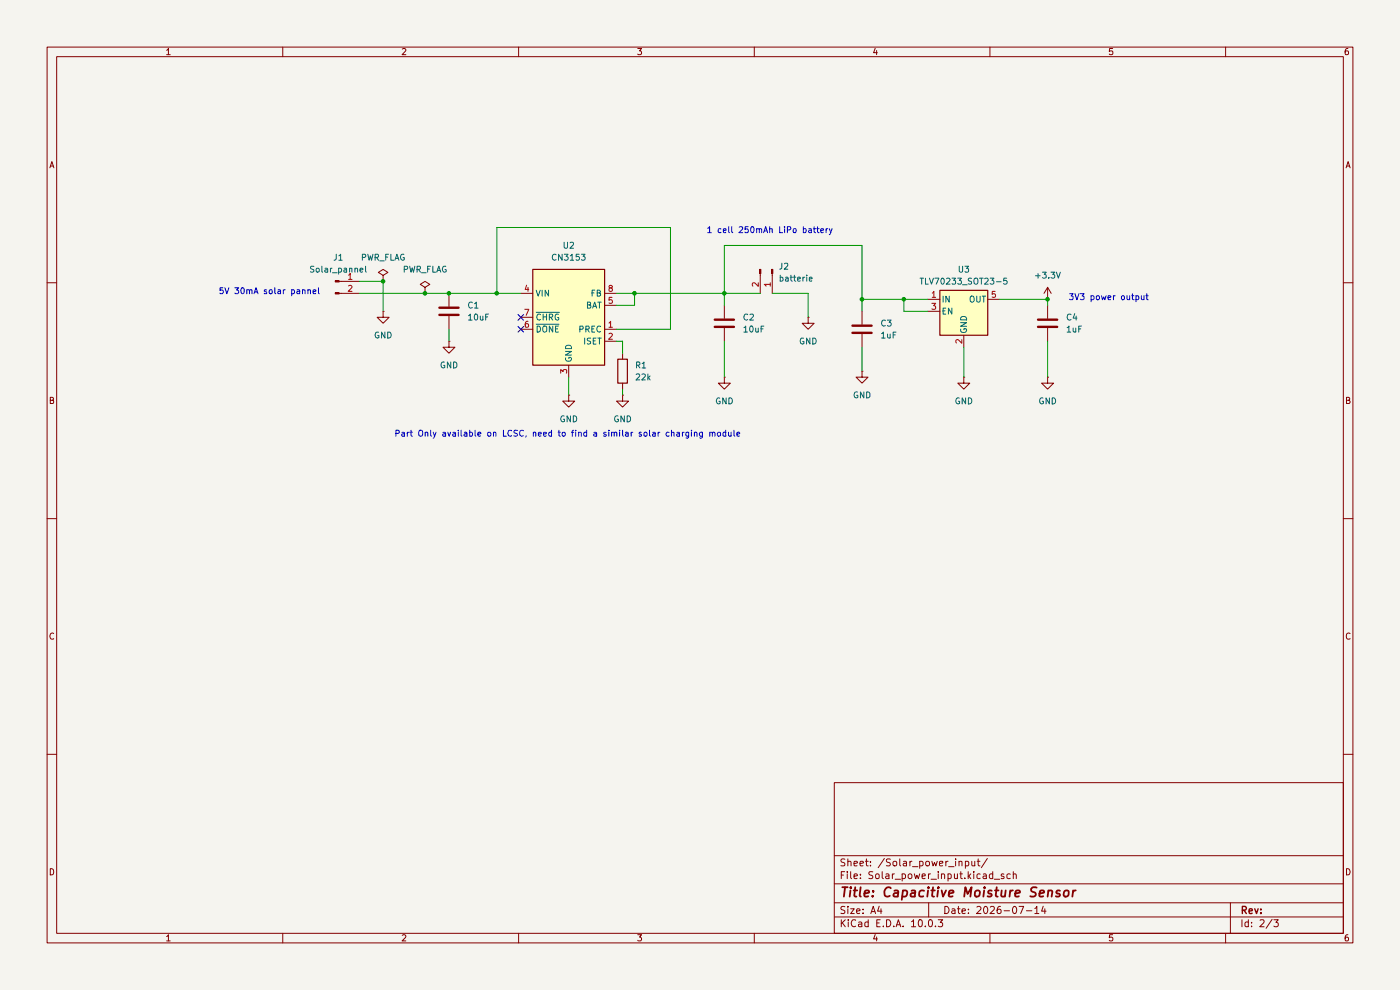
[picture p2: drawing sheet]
(kicad_sch
 (version 20260306)
 (generator "eeschema")
 (generator_version "10.0")
 (paper "A4")
 (title_block
  (title "Capacitive Moisture Sensor")
  (date "2026-07-14"))
 (lib_symbols
  (symbol "Connector:Conn_01x02_Pin"
   (pin_names
    (offset 1.016) (hide yes)) (exclude_from_sim no) (in_bom yes) (on_board yes)
   (in_pos_files yes)
   (duplicate_pin_numbers_are_jumpers no)
   (property "Reference" "J" (at 0 2.54 0) (show_name no) (do_not_autoplace no) (effects (font (size 1.27 1.27))))
   (property "Value" "Conn_01x02_Pin" (at 0 -5.08 0) (show_name no) (do_not_autoplace no) (effects (font (size 1.27 1.27))))
   (property "Footprint" "" (at 0 0 0) (show_name no) (do_not_autoplace no) (hide yes) (effects (font (size 1.27 1.27))))
   (property "Datasheet" "" (at 0 0 0) (show_name no) (do_not_autoplace no) (hide yes) (effects (font (size 1.27 1.27))))
   (property "Description" "Generic connector, single row, 01x02, script generated" (at 0 0 0) (show_name no) (do_not_autoplace no) (hide yes) (effects (font (size 1.27 1.27))))
   (property "ki_locked" "" (at 0 0 0) (show_name no) (do_not_autoplace no) (effects (font (size 1.27 1.27))))
   (symbol "Conn_01x02_Pin_1_1"
    (rectangle (start 0.8636 0.127) (end 0 -0.127) (stroke (width 0.1524) (type default)) (fill (type outline)))
    (rectangle (start 0.8636 -2.413) (end 0 -2.667) (stroke (width 0.1524) (type default)) (fill (type outline)))
    (polyline (pts (xy 1.27 0) (xy 0.8636 0)) (stroke (width 0.1524) (type default)) (fill (type none)))
    (polyline (pts (xy 1.27 -2.54) (xy 0.8636 -2.54)) (stroke (width 0.1524) (type default)) (fill (type none)))
    (pin passive line (at 5.08 0 180) (length 3.81) (name "Pin_1" (effects (font (size 1.27 1.27)))) (number "1" (effects (font (size 1.27 1.27)))))
    (pin passive line (at 5.08 -2.54 180) (length 3.81) (name "Pin_2" (effects (font (size 1.27 1.27)))) (number "2" (effects (font (size 1.27 1.27))))))
   (embedded_fonts no))
  (symbol "Device:C"
   (pin_numbers (hide yes))
   (pin_names
    (offset 0.254)) (exclude_from_sim no) (in_bom yes) (on_board yes)
   (in_pos_files yes)
   (duplicate_pin_numbers_are_jumpers no)
   (property "Reference" "C" (at 0.635 2.54 0) (show_name no) (do_not_autoplace no) (effects (font (size 1.27 1.27)) (justify left)))
   (property "Value" "C" (at 0.635 -2.54 0) (show_name no) (do_not_autoplace no) (effects (font (size 1.27 1.27)) (justify left)))
   (property "Footprint" "" (at 0.9652 -3.81 0) (show_name no) (do_not_autoplace no) (hide yes) (effects (font (size 1.27 1.27))))
   (property "Datasheet" "" (at 0 0 0) (show_name no) (do_not_autoplace no) (hide yes) (effects (font (size 1.27 1.27))))
   (property "Description" "Unpolarized capacitor" (at 0 0 0) (show_name no) (do_not_autoplace no) (hide yes) (effects (font (size 1.27 1.27))))
   (symbol "C_0_1"
    (polyline (pts (xy -2.032 0.762) (xy 2.032 0.762)) (stroke (width 0.508) (type default)) (fill (type none)))
    (polyline (pts (xy -2.032 -0.762) (xy 2.032 -0.762)) (stroke (width 0.508) (type default)) (fill (type none))))
   (symbol "C_1_1"
    (pin passive line (at 0 3.81 270) (length 2.794) (name "" (effects (font (size 1.27 1.27)))) (number "1" (effects (font (size 1.27 1.27)))))
    (pin passive line (at 0 -3.81 90) (length 2.794) (name "" (effects (font (size 1.27 1.27)))) (number "2" (effects (font (size 1.27 1.27))))))
   (embedded_fonts no))
  (symbol "Device:R"
   (pin_numbers (hide yes))
   (pin_names
    (offset 0)) (exclude_from_sim no) (in_bom yes) (on_board yes)
   (in_pos_files yes)
   (duplicate_pin_numbers_are_jumpers no)
   (property "Reference" "R" (at 2.032 0 90) (show_name no) (do_not_autoplace no) (effects (font (size 1.27 1.27))))
   (property "Value" "R" (at 0 0 90) (show_name no) (do_not_autoplace no) (effects (font (size 1.27 1.27))))
   (property "Footprint" "" (at -1.778 0 90) (show_name no) (do_not_autoplace no) (hide yes) (effects (font (size 1.27 1.27))))
   (property "Datasheet" "" (at 0 0 0) (show_name no) (do_not_autoplace no) (hide yes) (effects (font (size 1.27 1.27))))
   (property "Description" "Resistor" (at 0 0 0) (show_name no) (do_not_autoplace no) (hide yes) (effects (font (size 1.27 1.27))))
   (symbol "R_0_1"
    (rectangle (start -1.016 -2.54) (end 1.016 2.54) (stroke (width 0.254) (type default)) (fill (type none))))
   (symbol "R_1_1"
    (pin passive line (at 0 3.81 270) (length 1.27) (name "" (effects (font (size 1.27 1.27)))) (number "1" (effects (font (size 1.27 1.27)))))
    (pin passive line (at 0 -3.81 90) (length 1.27) (name "" (effects (font (size 1.27 1.27)))) (number "2" (effects (font (size 1.27 1.27))))))
   (embedded_fonts no))
  (symbol "Personal_Lib:CN3153" (exclude_from_sim no) (in_bom yes) (on_board yes)
   (in_pos_files yes)
   (duplicate_pin_numbers_are_jumpers no)
   (property "Reference" "U2" (at 0 19.05 0) (show_name no) (do_not_autoplace no) (effects (font (size 1.27 1.27))))
   (property "Value" "CN3153" (at 0 16.51 0) (show_name no) (do_not_autoplace no) (effects (font (size 1.27 1.27))))
   (property "Footprint" "Package_SO:SOIC-8-1EP_3.9x4.9mm_P1.27mm_EP2.41x3.3mm_ThermalVias" (at 1.524 -20.32 0) (show_name no) (do_not_autoplace no) (hide yes) (effects (font (size 1.27 1.27))))
   (property "Datasheet" "" (at 0 0 0) (show_name no) (do_not_autoplace no) (hide yes) (effects (font (size 1.27 1.27))))
   (property "Description" "" (at 0 0 0) (show_name no) (do_not_autoplace no) (hide yes) (effects (font (size 1.27 1.27))))
   (symbol "CN3153_0_1"
    (rectangle (start -7.62 13.97) (end 7.62 -6.35) (stroke (width 0.254) (type default)) (fill (type background))))
   (symbol "CN3153_1_1"
    (pin input line (at 10.16 1.27 180) (length 2.54) (name "PREC" (effects (font (size 1.27 1.27)))) (number "1" (effects (font (size 1.27 1.27)))))
    (pin input line (at 10.16 -1.27 180) (length 2.54) (name "ISET" (effects (font (size 1.27 1.27)))) (number "2" (effects (font (size 1.27 1.27)))))
    (pin power_in line (at 0 -8.89 90) (length 2.54) (name "GND" (effects (font (size 1.27 1.27)))) (number "3" (effects (font (size 1.27 1.27)))))
    (pin power_in line (at -10.16 8.89 0) (length 2.54) (name "VIN" (effects (font (size 1.27 1.27)))) (number "4" (effects (font (size 1.27 1.27)))))
    (pin power_out line (at 10.16 6.35 180) (length 2.54) (name "BAT" (effects (font (size 1.27 1.27)))) (number "5" (effects (font (size 1.27 1.27)))))
    (pin open_collector line (at -10.16 1.27 0) (length 2.54) (name "~{DONE}" (effects (font (size 1.27 1.27)))) (number "6" (effects (font (size 1.27 1.27)))))
    (pin open_collector line (at -10.16 3.81 0) (length 2.54) (name "~{CHRG}" (effects (font (size 1.27 1.27)))) (number "7" (effects (font (size 1.27 1.27)))))
    (pin input line (at 10.16 8.89 180) (length 2.54) (name "FB" (effects (font (size 1.27 1.27)))) (number "8" (effects (font (size 1.27 1.27)))))
    (pin passive line (at 0 -8.89 90) (length 2.54) (hide yes) (name "GND" (effects (font (size 1.27 1.27)))) (number "9" (effects (font (size 1.27 1.27))))))
   (embedded_fonts no))
  (symbol "Regulator_Linear:TLV70233_SOT23-5"
   (pin_names
    (offset 0.254)) (exclude_from_sim no) (in_bom yes) (on_board yes)
   (in_pos_files yes)
   (duplicate_pin_numbers_are_jumpers no)
   (property "Reference" "U" (at -3.81 5.715 0) (show_name no) (do_not_autoplace no) (effects (font (size 1.27 1.27))))
   (property "Value" "TLV70233_SOT23-5" (at 0 5.715 0) (show_name no) (do_not_autoplace no) (effects (font (size 1.27 1.27)) (justify left)))
   (property "Footprint" "Package_TO_SOT_SMD:SOT-23-5" (at 0 8.255 0) (show_name no) (do_not_autoplace no) (hide yes) (effects (font (size 1.27 1.27)
    (italic yes))))
   (property "Datasheet" "http://www.ti.com/lit/ds/symlink/tlv702.pdf" (at 0 1.27 0) (show_name no) (do_not_autoplace no) (hide yes) (effects (font (size 1.27 1.27))))
   (property "Description" "300mA Low Dropout Voltage Regulator, Fixed Output 3.3V, SOT-23-5" (at 0 0 0) (show_name no) (do_not_autoplace no) (hide yes) (effects (font (size 1.27 1.27))))
   (symbol "TLV70233_SOT23-5_0_1"
    (rectangle (start -5.08 4.445) (end 5.08 -5.08) (stroke (width 0.254) (type default)) (fill (type background))))
   (symbol "TLV70233_SOT23-5_1_1"
    (pin power_in line (at -7.62 2.54 0) (length 2.54) (name "IN" (effects (font (size 1.27 1.27)))) (number "1" (effects (font (size 1.27 1.27)))))
    (pin power_in line (at 0 -7.62 90) (length 2.54) (name "GND" (effects (font (size 1.27 1.27)))) (number "2" (effects (font (size 1.27 1.27)))))
    (pin input line (at -7.62 0 0) (length 2.54) (name "EN" (effects (font (size 1.27 1.27)))) (number "3" (effects (font (size 1.27 1.27)))))
    (pin no_connect line (at 5.08 0 180) (length 2.54) (hide yes) (name "NC" (effects (font (size 1.27 1.27)))) (number "4" (effects (font (size 1.27 1.27)))))
    (pin power_out line (at 7.62 2.54 180) (length 2.54) (name "OUT" (effects (font (size 1.27 1.27)))) (number "5" (effects (font (size 1.27 1.27))))))
   (embedded_fonts no))
  (symbol "power:+3.3V"
   (power global)
   (pin_numbers (hide yes))
   (pin_names
    (offset 0) (hide yes)) (exclude_from_sim no) (in_bom yes) (on_board yes)
   (in_pos_files yes)
   (duplicate_pin_numbers_are_jumpers no)
   (property "Reference" "#PWR" (at 0 -3.81 0) (show_name no) (do_not_autoplace no) (hide yes) (effects (font (size 1.27 1.27))))
   (property "Value" "+3.3V" (at 0 3.556 0) (show_name no) (do_not_autoplace no) (effects (font (size 1.27 1.27))))
   (property "Footprint" "" (at 0 0 0) (show_name no) (do_not_autoplace no) (hide yes) (effects (font (size 1.27 1.27))))
   (property "Datasheet" "" (at 0 0 0) (show_name no) (do_not_autoplace no) (hide yes) (effects (font (size 1.27 1.27))))
   (property "Description" "Power symbol creates a global label with name \"+3.3V\"" (at 0 0 0) (show_name no) (do_not_autoplace no) (hide yes) (effects (font (size 1.27 1.27))))
   (symbol "+3.3V_0_1"
    (polyline (pts (xy -0.762 1.27) (xy 0 2.54)) (stroke (width 0) (type default)) (fill (type none)))
    (polyline (pts (xy 0 2.54) (xy 0.762 1.27)) (stroke (width 0) (type default)) (fill (type none)))
    (polyline (pts (xy 0 0) (xy 0 2.54)) (stroke (width 0) (type default)) (fill (type none))))
   (symbol "+3.3V_1_1"
    (pin power_in line (at 0 0 90) (length 0) (name "" (effects (font (size 1.27 1.27)))) (number "1" (effects (font (size 1.27 1.27))))))
   (embedded_fonts no))
  (symbol "power:GND"
   (power global)
   (pin_numbers (hide yes))
   (pin_names
    (offset 0) (hide yes)) (exclude_from_sim no) (in_bom yes) (on_board yes)
   (in_pos_files yes)
   (duplicate_pin_numbers_are_jumpers no)
   (property "Reference" "#PWR" (at 0 -6.35 0) (show_name no) (do_not_autoplace no) (hide yes) (effects (font (size 1.27 1.27))))
   (property "Value" "GND" (at 0 -3.81 0) (show_name no) (do_not_autoplace no) (effects (font (size 1.27 1.27))))
   (property "Footprint" "" (at 0 0 0) (show_name no) (do_not_autoplace no) (hide yes) (effects (font (size 1.27 1.27))))
   (property "Datasheet" "" (at 0 0 0) (show_name no) (do_not_autoplace no) (hide yes) (effects (font (size 1.27 1.27))))
   (property "Description" "Power symbol creates a global label with name \"GND\" , ground" (at 0 0 0) (show_name no) (do_not_autoplace no) (hide yes) (effects (font (size 1.27 1.27))))
   (symbol "GND_0_1"
    (polyline (pts (xy 0 0) (xy 0 -1.27) (xy 1.27 -1.27) (xy 0 -2.54) (xy -1.27 -1.27) (xy 0 -1.27)) (stroke (width 0) (type default)) (fill (type none))))
   (symbol "GND_1_1"
    (pin power_in line (at 0 0 270) (length 0) (name "" (effects (font (size 1.27 1.27)))) (number "1" (effects (font (size 1.27 1.27))))))
   (embedded_fonts no))
  (symbol "power:PWR_FLAG"
   (power global)
   (pin_numbers (hide yes))
   (pin_names
    (offset 0) (hide yes)) (exclude_from_sim no) (in_bom yes) (on_board yes)
   (in_pos_files yes)
   (duplicate_pin_numbers_are_jumpers no)
   (property "Reference" "#FLG" (at 0 1.905 0) (show_name no) (do_not_autoplace no) (hide yes) (effects (font (size 1.27 1.27))))
   (property "Value" "PWR_FLAG" (at 0 3.81 0) (show_name no) (do_not_autoplace no) (effects (font (size 1.27 1.27))))
   (property "Footprint" "" (at 0 0 0) (show_name no) (do_not_autoplace no) (hide yes) (effects (font (size 1.27 1.27))))
   (property "Datasheet" "" (at 0 0 0) (show_name no) (do_not_autoplace no) (hide yes) (effects (font (size 1.27 1.27))))
   (property "Description" "Special symbol for telling ERC where power comes from" (at 0 0 0) (show_name no) (do_not_autoplace no) (hide yes) (effects (font (size 1.27 1.27))))
   (symbol "PWR_FLAG_0_0"
    (pin power_out line (at 0 0 90) (length 0) (name "" (effects (font (size 1.27 1.27)))) (number "1" (effects (font (size 1.27 1.27))))))
   (symbol "PWR_FLAG_0_1"
    (polyline (pts (xy 0 0) (xy 0 1.27) (xy -1.016 1.905) (xy 0 2.54) (xy 1.016 1.905) (xy 0 1.27)) (stroke (width 0) (type default)) (fill (type none))))
   (embedded_fonts no)))
 (text "Part Only available on LCSC, need to find a similar solar charging module "
  (exclude_from_sim no)
  (at 120.904 92.202 0)
  (effects (font (size 1.27 1.27))))
 (text "3V3 power output"
  (exclude_from_sim no)
  (at 235.204 63.246 0)
  (effects (font (size 1.27 1.27))))
 (text "1 cell 250mAh LiPo battery"
  (exclude_from_sim no)
  (at 163.322 49.022 0)
  (effects (font (size 1.27 1.27))))
 (text "5V 30mA solar pannel"
  (exclude_from_sim no)
  (at 57.15 61.976 0)
  (effects (font (size 1.27 1.27))))
 (junction
  (at 182.88 63.5)
  (diameter 0)
  (color 0 0 0 0))
 (junction
  (at 191.77 63.5)
  (diameter 0)
  (color 0 0 0 0))
 (junction
  (at 134.62 62.23)
  (diameter 0)
  (color 0 0 0 0))
 (junction
  (at 222.25 63.5)
  (diameter 0)
  (color 0 0 0 0))
 (junction
  (at 81.28 59.69)
  (diameter 0)
  (color 0 0 0 0))
 (junction
  (at 153.67 62.23)
  (diameter 0)
  (color 0 0 0 0))
 (junction
  (at 95.25 62.23)
  (diameter 0)
  (color 0 0 0 0))
 (junction
  (at 105.41 62.23)
  (diameter 0)
  (color 0 0 0 0))
 (junction
  (at 90.17 62.23)
  (diameter 0)
  (color 0 0 0 0))
 (no_connect
  (at 110.49 69.85))
 (no_connect
  (at 110.49 67.31))
 (wire
  (pts (xy 120.65 80.01) (xy 120.65 83.82))
  (stroke (width 0) (type default)))
 (wire
  (pts (xy 153.67 72.39) (xy 153.67 80.01))
  (stroke (width 0) (type default)))
 (wire
  (pts (xy 132.08 72.39) (xy 132.08 74.93))
  (stroke (width 0) (type default)))
 (wire
  (pts (xy 182.88 63.5) (xy 191.77 63.5))
  (stroke (width 0) (type default)))
 (wire
  (pts (xy 153.67 52.07) (xy 182.88 52.07))
  (stroke (width 0) (type default)))
 (wire
  (pts (xy 212.09 63.5) (xy 222.25 63.5))
  (stroke (width 0) (type default)))
 (wire
  (pts (xy 134.62 62.23) (xy 134.62 64.77))
  (stroke (width 0) (type default)))
 (wire
  (pts (xy 81.28 59.69) (xy 81.28 66.04))
  (stroke (width 0) (type default)))
 (wire
  (pts (xy 105.41 48.26) (xy 142.24 48.26))
  (stroke (width 0) (type default)))
 (wire
  (pts (xy 134.62 62.23) (xy 153.67 62.23))
  (stroke (width 0) (type default)))
 (wire
  (pts (xy 105.41 62.23) (xy 110.49 62.23))
  (stroke (width 0) (type default)))
 (wire
  (pts (xy 130.81 72.39) (xy 132.08 72.39))
  (stroke (width 0) (type default)))
 (wire
  (pts (xy 222.25 72.39) (xy 222.25 80.01))
  (stroke (width 0) (type default)))
 (wire
  (pts (xy 196.85 66.04) (xy 191.77 66.04))
  (stroke (width 0) (type default)))
 (wire
  (pts (xy 171.45 62.23) (xy 171.45 67.31))
  (stroke (width 0) (type default)))
 (wire
  (pts (xy 191.77 63.5) (xy 196.85 63.5))
  (stroke (width 0) (type default)))
 (wire
  (pts (xy 130.81 69.85) (xy 142.24 69.85))
  (stroke (width 0) (type default)))
 (wire
  (pts (xy 130.81 62.23) (xy 134.62 62.23))
  (stroke (width 0) (type default)))
 (wire
  (pts (xy 76.2 59.69) (xy 81.28 59.69))
  (stroke (width 0) (type default)))
 (wire
  (pts (xy 182.88 73.66) (xy 182.88 78.74))
  (stroke (width 0) (type default)))
 (wire
  (pts (xy 132.08 82.55) (xy 132.08 83.82))
  (stroke (width 0) (type default)))
 (wire
  (pts (xy 182.88 66.04) (xy 182.88 63.5))
  (stroke (width 0) (type default)))
 (wire
  (pts (xy 182.88 63.5) (xy 182.88 52.07))
  (stroke (width 0) (type default)))
 (wire
  (pts (xy 153.67 62.23) (xy 161.29 62.23))
  (stroke (width 0) (type default)))
 (wire
  (pts (xy 163.83 62.23) (xy 171.45 62.23))
  (stroke (width 0) (type default)))
 (wire
  (pts (xy 153.67 62.23) (xy 153.67 64.77))
  (stroke (width 0) (type default)))
 (wire
  (pts (xy 90.17 62.23) (xy 95.25 62.23))
  (stroke (width 0) (type default)))
 (wire
  (pts (xy 204.47 73.66) (xy 204.47 80.01))
  (stroke (width 0) (type default)))
 (wire
  (pts (xy 76.2 62.23) (xy 90.17 62.23))
  (stroke (width 0) (type default)))
 (wire
  (pts (xy 222.25 63.5) (xy 222.25 64.77))
  (stroke (width 0) (type default)))
 (wire
  (pts (xy 153.67 62.23) (xy 153.67 52.07))
  (stroke (width 0) (type default)))
 (wire
  (pts (xy 95.25 62.23) (xy 105.41 62.23))
  (stroke (width 0) (type default)))
 (wire
  (pts (xy 142.24 48.26) (xy 142.24 69.85))
  (stroke (width 0) (type default)))
 (wire
  (pts (xy 130.81 64.77) (xy 134.62 64.77))
  (stroke (width 0) (type default)))
 (wire
  (pts (xy 105.41 48.26) (xy 105.41 62.23))
  (stroke (width 0) (type default)))
 (wire
  (pts (xy 191.77 66.04) (xy 191.77 63.5))
  (stroke (width 0) (type default)))
 (wire
  (pts (xy 95.25 69.85) (xy 95.25 72.39))
  (stroke (width 0) (type default)))
 (symbol
  (lib_id "Device:C")
  (at 95.25 66.04 0)
  (unit 1)
  (body_style 1)
  (exclude_from_sim no)
  (in_bom yes)
  (on_board yes)
  (in_pos_files yes)
  (dnp no)
  (fields_autoplaced yes)
  (property "Reference" "C1" (at 99.06 64.7699 0) (show_name no) (do_not_autoplace no) (effects (font (size 1.27 1.27)) (justify left)))
  (property "Value" "10uF" (at 99.06 67.3099 0) (show_name no) (do_not_autoplace no) (effects (font (size 1.27 1.27)) (justify left)))
  (property "Footprint" "Capacitor_SMD:C_0805_2012Metric" (at 96.2152 69.85 0) (hide yes) (show_name no) (do_not_autoplace no) (effects (font (size 1.27 1.27))))
  (property "Datasheet" "" (at 95.25 66.04 0) (hide yes) (show_name no) (do_not_autoplace no) (effects (font (size 1.27 1.27))))
  (property "Description" "Unpolarized capacitor" (at 95.25 66.04 0) (hide yes) (show_name no) (do_not_autoplace no) (effects (font (size 1.27 1.27))))
  (pin "2")
  (pin "1"))
 (symbol
  (lib_id "Device:C")
  (at 222.25 68.58 0)
  (unit 1)
  (body_style 1)
  (exclude_from_sim no)
  (in_bom yes)
  (on_board yes)
  (in_pos_files yes)
  (dnp no)
  (fields_autoplaced yes)
  (property "Reference" "C4" (at 226.06 67.3099 0) (show_name no) (do_not_autoplace no) (effects (font (size 1.27 1.27)) (justify left)))
  (property "Value" "1uF" (at 226.06 69.8499 0) (show_name no) (do_not_autoplace no) (effects (font (size 1.27 1.27)) (justify left)))
  (property "Footprint" "Capacitor_SMD:C_0603_1608Metric" (at 223.2152 72.39 0) (hide yes) (show_name no) (do_not_autoplace no) (effects (font (size 1.27 1.27))))
  (property "Datasheet" "" (at 222.25 68.58 0) (hide yes) (show_name no) (do_not_autoplace no) (effects (font (size 1.27 1.27))))
  (property "Description" "Unpolarized capacitor" (at 222.25 68.58 0) (hide yes) (show_name no) (do_not_autoplace no) (effects (font (size 1.27 1.27))))
  (pin "2")
  (pin "1"))
 (symbol
  (lib_id "power:GND")
  (at 81.28 66.04 0)
  (unit 1)
  (body_style 1)
  (exclude_from_sim no)
  (in_bom yes)
  (on_board yes)
  (in_pos_files yes)
  (dnp no)
  (fields_autoplaced yes)
  (property "Reference" "#PWR023" (at 81.28 72.39 0) (hide yes) (show_name no) (do_not_autoplace no) (effects (font (size 1.27 1.27))))
  (property "Value" "GND" (at 81.28 71.12 0) (show_name no) (do_not_autoplace no) (effects (font (size 1.27 1.27))))
  (property "Footprint" "" (at 81.28 66.04 0) (hide yes) (show_name no) (do_not_autoplace no) (effects (font (size 1.27 1.27))))
  (property "Datasheet" "" (at 81.28 66.04 0) (hide yes) (show_name no) (do_not_autoplace no) (effects (font (size 1.27 1.27))))
  (property "Description" "Power symbol creates a global label with name \"GND\" , ground" (at 81.28 66.04 0) (hide yes) (show_name no) (do_not_autoplace no) (effects (font (size 1.27 1.27))))
  (pin "1"))
 (symbol
  (lib_id "power:GND")
  (at 222.25 80.01 0)
  (unit 1)
  (body_style 1)
  (exclude_from_sim no)
  (in_bom yes)
  (on_board yes)
  (in_pos_files yes)
  (dnp no)
  (fields_autoplaced yes)
  (property "Reference" "#PWR033" (at 222.25 86.36 0) (hide yes) (show_name no) (do_not_autoplace no) (effects (font (size 1.27 1.27))))
  (property "Value" "GND" (at 222.25 85.09 0) (show_name no) (do_not_autoplace no) (effects (font (size 1.27 1.27))))
  (property "Footprint" "" (at 222.25 80.01 0) (hide yes) (show_name no) (do_not_autoplace no) (effects (font (size 1.27 1.27))))
  (property "Datasheet" "" (at 222.25 80.01 0) (hide yes) (show_name no) (do_not_autoplace no) (effects (font (size 1.27 1.27))))
  (property "Description" "Power symbol creates a global label with name \"GND\" , ground" (at 222.25 80.01 0) (hide yes) (show_name no) (do_not_autoplace no) (effects (font (size 1.27 1.27))))
  (pin "1"))
 (symbol
  (lib_id "Device:C")
  (at 153.67 68.58 0)
  (unit 1)
  (body_style 1)
  (exclude_from_sim no)
  (in_bom yes)
  (on_board yes)
  (in_pos_files yes)
  (dnp no)
  (fields_autoplaced yes)
  (property "Reference" "C2" (at 157.48 67.3099 0) (show_name no) (do_not_autoplace no) (effects (font (size 1.27 1.27)) (justify left)))
  (property "Value" "10uF" (at 157.48 69.8499 0) (show_name no) (do_not_autoplace no) (effects (font (size 1.27 1.27)) (justify left)))
  (property "Footprint" "Capacitor_SMD:C_0805_2012Metric" (at 154.6352 72.39 0) (hide yes) (show_name no) (do_not_autoplace no) (effects (font (size 1.27 1.27))))
  (property "Datasheet" "" (at 153.67 68.58 0) (hide yes) (show_name no) (do_not_autoplace no) (effects (font (size 1.27 1.27))))
  (property "Description" "Unpolarized capacitor" (at 153.67 68.58 0) (hide yes) (show_name no) (do_not_autoplace no) (effects (font (size 1.27 1.27))))
  (pin "2")
  (pin "1"))
 (symbol
  (lib_id "power:GND")
  (at 95.25 72.39 0)
  (unit 1)
  (body_style 1)
  (exclude_from_sim no)
  (in_bom yes)
  (on_board yes)
  (in_pos_files yes)
  (dnp no)
  (fields_autoplaced yes)
  (property "Reference" "#PWR024" (at 95.25 78.74 0) (hide yes) (show_name no) (do_not_autoplace no) (effects (font (size 1.27 1.27))))
  (property "Value" "GND" (at 95.25 77.47 0) (show_name no) (do_not_autoplace no) (effects (font (size 1.27 1.27))))
  (property "Footprint" "" (at 95.25 72.39 0) (hide yes) (show_name no) (do_not_autoplace no) (effects (font (size 1.27 1.27))))
  (property "Datasheet" "" (at 95.25 72.39 0) (hide yes) (show_name no) (do_not_autoplace no) (effects (font (size 1.27 1.27))))
  (property "Description" "Power symbol creates a global label with name \"GND\" , ground" (at 95.25 72.39 0) (hide yes) (show_name no) (do_not_autoplace no) (effects (font (size 1.27 1.27))))
  (pin "1"))
 (symbol
  (lib_id "Device:C")
  (at 182.88 69.85 0)
  (unit 1)
  (body_style 1)
  (exclude_from_sim no)
  (in_bom yes)
  (on_board yes)
  (in_pos_files yes)
  (dnp no)
  (fields_autoplaced yes)
  (property "Reference" "C3" (at 186.69 68.5799 0) (show_name no) (do_not_autoplace no) (effects (font (size 1.27 1.27)) (justify left)))
  (property "Value" "1uF" (at 186.69 71.1199 0) (show_name no) (do_not_autoplace no) (effects (font (size 1.27 1.27)) (justify left)))
  (property "Footprint" "Capacitor_SMD:C_0603_1608Metric" (at 183.8452 73.66 0) (hide yes) (show_name no) (do_not_autoplace no) (effects (font (size 1.27 1.27))))
  (property "Datasheet" "" (at 182.88 69.85 0) (hide yes) (show_name no) (do_not_autoplace no) (effects (font (size 1.27 1.27))))
  (property "Description" "Unpolarized capacitor" (at 182.88 69.85 0) (hide yes) (show_name no) (do_not_autoplace no) (effects (font (size 1.27 1.27))))
  (pin "2")
  (pin "1"))
 (symbol
  (lib_id "power:GND")
  (at 182.88 78.74 0)
  (unit 1)
  (body_style 1)
  (exclude_from_sim no)
  (in_bom yes)
  (on_board yes)
  (in_pos_files yes)
  (dnp no)
  (fields_autoplaced yes)
  (property "Reference" "#PWR030" (at 182.88 85.09 0) (hide yes) (show_name no) (do_not_autoplace no) (effects (font (size 1.27 1.27))))
  (property "Value" "GND" (at 182.88 83.82 0) (show_name no) (do_not_autoplace no) (effects (font (size 1.27 1.27))))
  (property "Footprint" "" (at 182.88 78.74 0) (hide yes) (show_name no) (do_not_autoplace no) (effects (font (size 1.27 1.27))))
  (property "Datasheet" "" (at 182.88 78.74 0) (hide yes) (show_name no) (do_not_autoplace no) (effects (font (size 1.27 1.27))))
  (property "Description" "Power symbol creates a global label with name \"GND\" , ground" (at 182.88 78.74 0) (hide yes) (show_name no) (do_not_autoplace no) (effects (font (size 1.27 1.27))))
  (pin "1"))
 (symbol
  (lib_id "Device:R")
  (at 132.08 78.74 0)
  (unit 1)
  (body_style 1)
  (exclude_from_sim no)
  (in_bom yes)
  (on_board yes)
  (in_pos_files yes)
  (dnp no)
  (fields_autoplaced yes)
  (property "Reference" "R1" (at 134.62 77.4699 0) (show_name no) (do_not_autoplace no) (effects (font (size 1.27 1.27)) (justify left)))
  (property "Value" "22k" (at 134.62 80.0099 0) (show_name no) (do_not_autoplace no) (effects (font (size 1.27 1.27)) (justify left)))
  (property "Footprint" "Resistor_SMD:R_0603_1608Metric" (at 130.302 78.74 90) (hide yes) (show_name no) (do_not_autoplace no) (effects (font (size 1.27 1.27))))
  (property "Datasheet" "" (at 132.08 78.74 0) (hide yes) (show_name no) (do_not_autoplace no) (effects (font (size 1.27 1.27))))
  (property "Description" "Resistor" (at 132.08 78.74 0) (hide yes) (show_name no) (do_not_autoplace no) (effects (font (size 1.27 1.27))))
  (pin "1")
  (pin "2"))
 (symbol
  (lib_id "power:GND")
  (at 153.67 80.01 0)
  (unit 1)
  (body_style 1)
  (exclude_from_sim no)
  (in_bom yes)
  (on_board yes)
  (in_pos_files yes)
  (dnp no)
  (fields_autoplaced yes)
  (property "Reference" "#PWR028" (at 153.67 86.36 0) (hide yes) (show_name no) (do_not_autoplace no) (effects (font (size 1.27 1.27))))
  (property "Value" "GND" (at 153.67 85.09 0) (show_name no) (do_not_autoplace no) (effects (font (size 1.27 1.27))))
  (property "Footprint" "" (at 153.67 80.01 0) (hide yes) (show_name no) (do_not_autoplace no) (effects (font (size 1.27 1.27))))
  (property "Datasheet" "" (at 153.67 80.01 0) (hide yes) (show_name no) (do_not_autoplace no) (effects (font (size 1.27 1.27))))
  (property "Description" "Power symbol creates a global label with name \"GND\" , ground" (at 153.67 80.01 0) (hide yes) (show_name no) (do_not_autoplace no) (effects (font (size 1.27 1.27))))
  (pin "1"))
 (symbol
  (lib_id "Connector:Conn_01x02_Pin")
  (at 163.83 57.15 270)
  (unit 1)
  (body_style 1)
  (exclude_from_sim no)
  (in_bom yes)
  (on_board yes)
  (in_pos_files yes)
  (dnp no)
  (fields_autoplaced yes)
  (property "Reference" "J2" (at 165.1 56.5149 90) (show_name no) (do_not_autoplace no) (effects (font (size 1.27 1.27)) (justify left)))
  (property "Value" "batterie" (at 165.1 59.0549 90) (show_name no) (do_not_autoplace no) (effects (font (size 1.27 1.27)) (justify left)))
  (property "Footprint" "Connector_JST:JST_PH_S2B-PH-K_1x02_P2.00mm_Horizontal" (at 163.83 57.15 0) (hide yes) (show_name no) (do_not_autoplace no) (effects (font (size 1.27 1.27))))
  (property "Datasheet" "" (at 163.83 57.15 0) (hide yes) (show_name no) (do_not_autoplace no) (effects (font (size 1.27 1.27))))
  (property "Description" "Generic connector, single row, 01x02, script generated" (at 163.83 57.15 0) (hide yes) (show_name no) (do_not_autoplace no) (effects (font (size 1.27 1.27))))
  (pin "1")
  (pin "2"))
 (symbol
  (lib_id "power:+3.3V")
  (at 222.25 63.5 0)
  (unit 1)
  (body_style 1)
  (exclude_from_sim no)
  (in_bom yes)
  (on_board yes)
  (in_pos_files yes)
  (dnp no)
  (fields_autoplaced yes)
  (property "Reference" "#PWR032" (at 222.25 67.31 0) (hide yes) (show_name no) (do_not_autoplace no) (effects (font (size 1.27 1.27))))
  (property "Value" "+3.3V" (at 222.25 58.42 0) (show_name no) (do_not_autoplace no) (effects (font (size 1.27 1.27))))
  (property "Footprint" "" (at 222.25 63.5 0) (hide yes) (show_name no) (do_not_autoplace no) (effects (font (size 1.27 1.27))))
  (property "Datasheet" "" (at 222.25 63.5 0) (hide yes) (show_name no) (do_not_autoplace no) (effects (font (size 1.27 1.27))))
  (property "Description" "Power symbol creates a global label with name \"+3.3V\"" (at 222.25 63.5 0) (hide yes) (show_name no) (do_not_autoplace no) (effects (font (size 1.27 1.27))))
  (pin "1"))
 (symbol
  (lib_id "Regulator_Linear:TLV70233_SOT23-5")
  (at 204.47 66.04 0)
  (unit 1)
  (body_style 1)
  (exclude_from_sim no)
  (in_bom yes)
  (on_board yes)
  (in_pos_files yes)
  (dnp no)
  (fields_autoplaced yes)
  (property "Reference" "U3" (at 204.47 57.15 0) (show_name no) (do_not_autoplace no) (effects (font (size 1.27 1.27))))
  (property "Value" "TLV70233_SOT23-5" (at 204.47 59.69 0) (show_name no) (do_not_autoplace no) (effects (font (size 1.27 1.27))))
  (property "Footprint" "Package_TO_SOT_SMD:SOT-23-5" (at 204.47 57.785 0) (hide yes) (show_name no) (do_not_autoplace no) (effects (font (size 1.27 1.27)
    (italic yes))))
  (property "Datasheet" "http://www.ti.com/lit/ds/symlink/tlv702.pdf" (at 204.47 64.77 0) (hide yes) (show_name no) (do_not_autoplace no) (effects (font (size 1.27 1.27))))
  (property "Description" "300mA Low Dropout Voltage Regulator, Fixed Output 3.3V, SOT-23-5" (at 204.47 66.04 0) (hide yes) (show_name no) (do_not_autoplace no) (effects (font (size 1.27 1.27))))
  (pin "2")
  (pin "4")
  (pin "1")
  (pin "5")
  (pin "3"))
 (symbol
  (lib_id "power:PWR_FLAG")
  (at 81.28 59.69 0)
  (unit 1)
  (body_style 1)
  (exclude_from_sim no)
  (in_bom yes)
  (on_board yes)
  (in_pos_files yes)
  (dnp no)
  (fields_autoplaced yes)
  (property "Reference" "#FLG02" (at 81.28 57.785 0) (hide yes) (show_name no) (do_not_autoplace no) (effects (font (size 1.27 1.27))))
  (property "Value" "PWR_FLAG" (at 81.28 54.61 0) (show_name no) (do_not_autoplace no) (effects (font (size 1.27 1.27))))
  (property "Footprint" "" (at 81.28 59.69 0) (hide yes) (show_name no) (do_not_autoplace no) (effects (font (size 1.27 1.27))))
  (property "Datasheet" "" (at 81.28 59.69 0) (hide yes) (show_name no) (do_not_autoplace no) (effects (font (size 1.27 1.27))))
  (property "Description" "Special symbol for telling ERC where power comes from" (at 81.28 59.69 0) (hide yes) (show_name no) (do_not_autoplace no) (effects (font (size 1.27 1.27))))
  (pin "1"))
 (symbol
  (lib_id "power:GND")
  (at 120.65 83.82 0)
  (unit 1)
  (body_style 1)
  (exclude_from_sim no)
  (in_bom yes)
  (on_board yes)
  (in_pos_files yes)
  (dnp no)
  (fields_autoplaced yes)
  (property "Reference" "#PWR025" (at 120.65 90.17 0) (hide yes) (show_name no) (do_not_autoplace no) (effects (font (size 1.27 1.27))))
  (property "Value" "GND" (at 120.65 88.9 0) (show_name no) (do_not_autoplace no) (effects (font (size 1.27 1.27))))
  (property "Footprint" "" (at 120.65 83.82 0) (hide yes) (show_name no) (do_not_autoplace no) (effects (font (size 1.27 1.27))))
  (property "Datasheet" "" (at 120.65 83.82 0) (hide yes) (show_name no) (do_not_autoplace no) (effects (font (size 1.27 1.27))))
  (property "Description" "Power symbol creates a global label with name \"GND\" , ground" (at 120.65 83.82 0) (hide yes) (show_name no) (do_not_autoplace no) (effects (font (size 1.27 1.27))))
  (pin "1"))
 (symbol
  (lib_id "power:PWR_FLAG")
  (at 90.17 62.23 0)
  (unit 1)
  (body_style 1)
  (exclude_from_sim no)
  (in_bom yes)
  (on_board yes)
  (in_pos_files yes)
  (dnp no)
  (fields_autoplaced yes)
  (property "Reference" "#FLG01" (at 90.17 60.325 0) (hide yes) (show_name no) (do_not_autoplace no) (effects (font (size 1.27 1.27))))
  (property "Value" "PWR_FLAG" (at 90.17 57.15 0) (show_name no) (do_not_autoplace no) (effects (font (size 1.27 1.27))))
  (property "Footprint" "" (at 90.17 62.23 0) (hide yes) (show_name no) (do_not_autoplace no) (effects (font (size 1.27 1.27))))
  (property "Datasheet" "" (at 90.17 62.23 0) (hide yes) (show_name no) (do_not_autoplace no) (effects (font (size 1.27 1.27))))
  (property "Description" "Special symbol for telling ERC where power comes from" (at 90.17 62.23 0) (hide yes) (show_name no) (do_not_autoplace no) (effects (font (size 1.27 1.27))))
  (pin "1"))
 (symbol
  (lib_id "power:GND")
  (at 171.45 67.31 0)
  (unit 1)
  (body_style 1)
  (exclude_from_sim no)
  (in_bom yes)
  (on_board yes)
  (in_pos_files yes)
  (dnp no)
  (fields_autoplaced yes)
  (property "Reference" "#PWR029" (at 171.45 73.66 0) (hide yes) (show_name no) (do_not_autoplace no) (effects (font (size 1.27 1.27))))
  (property "Value" "GND" (at 171.45 72.39 0) (show_name no) (do_not_autoplace no) (effects (font (size 1.27 1.27))))
  (property "Footprint" "" (at 171.45 67.31 0) (hide yes) (show_name no) (do_not_autoplace no) (effects (font (size 1.27 1.27))))
  (property "Datasheet" "" (at 171.45 67.31 0) (hide yes) (show_name no) (do_not_autoplace no) (effects (font (size 1.27 1.27))))
  (property "Description" "Power symbol creates a global label with name \"GND\" , ground" (at 171.45 67.31 0) (hide yes) (show_name no) (do_not_autoplace no) (effects (font (size 1.27 1.27))))
  (pin "1"))
 (symbol
  (lib_id "power:GND")
  (at 204.47 80.01 0)
  (unit 1)
  (body_style 1)
  (exclude_from_sim no)
  (in_bom yes)
  (on_board yes)
  (in_pos_files yes)
  (dnp no)
  (fields_autoplaced yes)
  (property "Reference" "#PWR031" (at 204.47 86.36 0) (hide yes) (show_name no) (do_not_autoplace no) (effects (font (size 1.27 1.27))))
  (property "Value" "GND" (at 204.47 85.09 0) (show_name no) (do_not_autoplace no) (effects (font (size 1.27 1.27))))
  (property "Footprint" "" (at 204.47 80.01 0) (hide yes) (show_name no) (do_not_autoplace no) (effects (font (size 1.27 1.27))))
  (property "Datasheet" "" (at 204.47 80.01 0) (hide yes) (show_name no) (do_not_autoplace no) (effects (font (size 1.27 1.27))))
  (property "Description" "Power symbol creates a global label with name \"GND\" , ground" (at 204.47 80.01 0) (hide yes) (show_name no) (do_not_autoplace no) (effects (font (size 1.27 1.27))))
  (pin "1"))
 (symbol
  (lib_id "Connector:Conn_01x02_Pin")
  (at 71.12 59.69 0)
  (unit 1)
  (body_style 1)
  (exclude_from_sim no)
  (in_bom yes)
  (on_board yes)
  (in_pos_files yes)
  (dnp no)
  (fields_autoplaced yes)
  (property "Reference" "J1" (at 71.755 54.61 0) (show_name no) (do_not_autoplace no) (effects (font (size 1.27 1.27))))
  (property "Value" "Solar_pannel" (at 71.755 57.15 0) (show_name no) (do_not_autoplace no) (effects (font (size 1.27 1.27))))
  (property "Footprint" "Connector_JST:JST_PH_S2B-PH-K_1x02_P2.00mm_Horizontal" (at 71.12 59.69 0) (hide yes) (show_name no) (do_not_autoplace no) (effects (font (size 1.27 1.27))))
  (property "Datasheet" "" (at 71.12 59.69 0) (hide yes) (show_name no) (do_not_autoplace no) (effects (font (size 1.27 1.27))))
  (property "Description" "Generic connector, single row, 01x02, script generated" (at 71.12 59.69 0) (hide yes) (show_name no) (do_not_autoplace no) (effects (font (size 1.27 1.27))))
  (pin "1")
  (pin "2"))
 (symbol
  (lib_id "Personal_Lib:CN3153")
  (at 120.65 71.12 0)
  (unit 1)
  (body_style 1)
  (exclude_from_sim no)
  (in_bom yes)
  (on_board yes)
  (in_pos_files yes)
  (dnp no)
  (fields_autoplaced yes)
  (property "Reference" "U2" (at 120.65 52.07 0) (show_name no) (do_not_autoplace no) (effects (font (size 1.27 1.27))))
  (property "Value" "CN3153" (at 120.65 54.61 0) (show_name no) (do_not_autoplace no) (effects (font (size 1.27 1.27))))
  (property "Footprint" "Package_SO:SOIC-8-1EP_3.9x4.9mm_P1.27mm_EP2.41x3.3mm_ThermalVias" (at 122.174 91.44 0) (hide yes) (show_name no) (do_not_autoplace no) (effects (font (size 1.27 1.27))))
  (property "Datasheet" "" (at 120.65 71.12 0) (hide yes) (show_name no) (do_not_autoplace no) (effects (font (size 1.27 1.27))))
  (property "Description" "" (at 120.65 71.12 0) (hide yes) (show_name no) (do_not_autoplace no) (effects (font (size 1.27 1.27))))
  (pin "1")
  (pin "9")
  (pin "5")
  (pin "6")
  (pin "4")
  (pin "8")
  (pin "3")
  (pin "2")
  (pin "7"))
 (symbol
  (lib_id "power:GND")
  (at 132.08 83.82 0)
  (unit 1)
  (body_style 1)
  (exclude_from_sim no)
  (in_bom yes)
  (on_board yes)
  (in_pos_files yes)
  (dnp no)
  (fields_autoplaced yes)
  (property "Reference" "#PWR026" (at 132.08 90.17 0) (hide yes) (show_name no) (do_not_autoplace no) (effects (font (size 1.27 1.27))))
  (property "Value" "GND" (at 132.08 88.9 0) (show_name no) (do_not_autoplace no) (effects (font (size 1.27 1.27))))
  (property "Footprint" "" (at 132.08 83.82 0) (hide yes) (show_name no) (do_not_autoplace no) (effects (font (size 1.27 1.27))))
  (property "Datasheet" "" (at 132.08 83.82 0) (hide yes) (show_name no) (do_not_autoplace no) (effects (font (size 1.27 1.27))))
  (property "Description" "Power symbol creates a global label with name \"GND\" , ground" (at 132.08 83.82 0) (hide yes) (show_name no) (do_not_autoplace no) (effects (font (size 1.27 1.27))))
  (pin "1")))
